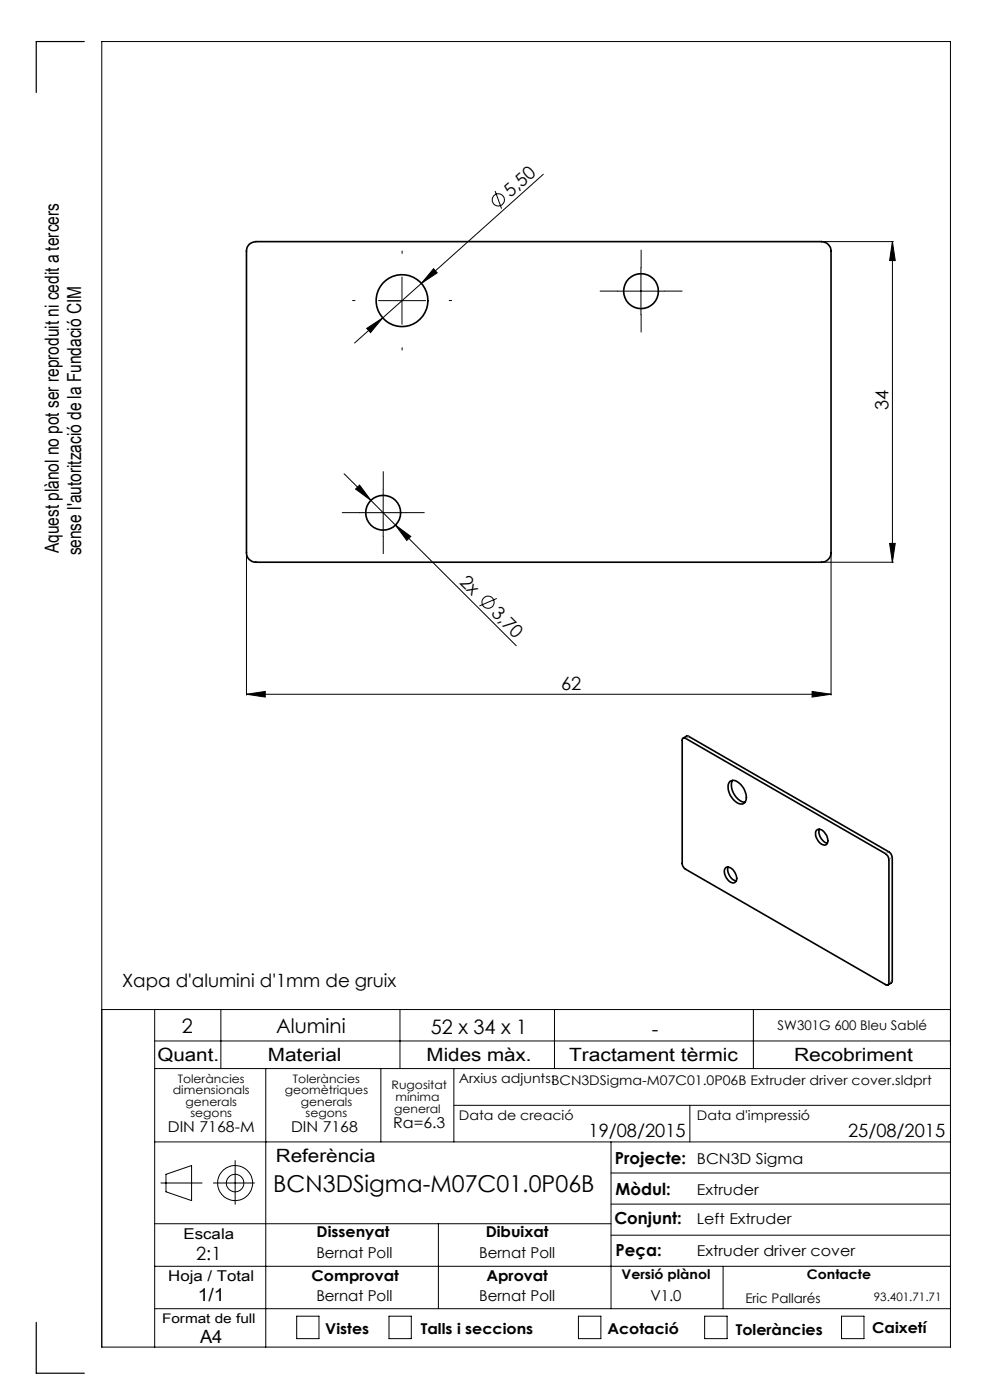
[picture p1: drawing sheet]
<svg xmlns="http://www.w3.org/2000/svg" width="210mm" height="297mm" viewBox="0 0 210 297" stroke-linecap="round" stroke-linejoin="round" font-family="sans-serif">
<g fill="none" stroke="#000" stroke-width=".21">
<path d="M115.3 37l-25.9 23.1M85.3 58.8v10M92 57l.7 .9-3.3 2.2zM105 40.5l1.4 3.8M136 56.8v10M174.5 51.3h15M189.3 51.3l.6 4h-1.2zM189.3 51.3v68M77.8 69.7l3.4-2.3-2.6 3.2zM80.3 63.8h10M81.2 67.4l-6 5.4M89.4 60.1l-8.2 7.3"/>
<path d="M131 61.8h10M52.3 117.5v30M73 100.5l5.7 5.6M75.4 103.7l.9-.8 2.4 3.2zM76.3 108.8h10M78.7 106.1l5.2 5.3M81.3 103.8v10M83.9 111.4l3.2 2.4-.8 .8zM83.9 111.4l25.6 25.6M174.5 119.3h15M176.3 117.5v30M188.7 115.3h1.2l-.6 4z"/>
<path d="M105.4 127l-3.7 1.5M52.3 147.3l4-.6v1.2zM52.3 147.3h124M172.3 146.7l4 .6-4 .6zM21.6 214.2h180M32.8 214.2v71.6M46.8 214.2v12.5M84.8 214.2v12.5M117.6 214.2v12.5M159.8 214.2v12.5M32.8 220.8h168.8M32.8 226.7h168.8"/>
<path d="M56.4 226.7v59.1M80.8 226.7v15.5M96.3 226.7v15.5M96.3 234.5h105.3M146.3 234.5v7.7M32.8 259.6h96.8M32.8 242.2h168.8M34.1 251h8.8M35.2 249.1l5.4-1.8v7.4l-5.4-1.9zM45.3 251h8.7M49.9 246.2v9.3M93 259.6v18"/>
<path d="M129.6 242.2v35.4M129.6 255.4h72M129.6 248.8h72M32.8 277.6h168.8M32.8 268.6h168.8M62.9 279.2h4.8v4.8h-4.8zM82.5 279.2h4.7v4.8h-4.7zM122.7 279.2h4.8v4.8h-4.8zM129.6 262h72M149.5 279.2h4.7v4.8h-4.7zM153.4 268.6v9M178.5 279.2h4.8v4.8h-4.8z"/>
<path d="M21.6 285.8h180v-277h-180v277"/>
<circle cx="105.7" cy="42.4" r="1.3"/>
<circle cx="103.5" cy="127.8" r="1.3"/>
<circle cx="49.9" cy="251" r="3.7"/>
<circle cx="49.9" cy="251" r="1.86"/>
</g>
<path d="M85.3 53.8v-.5M136 56.8v-3.7M75.3 63.8h-.5M85.3 73.8v.5M95.3 63.8h.5M131 61.8h-3.7M136 66.8v3.7M141 61.8h3.7M76.3 108.8h-3.7M81.3 103.8v-3.7M81.3 113.8v3.7M86.3 108.8h3.7" fill="none" stroke="#000" stroke-width=".21" stroke-dasharray="15.2 1.3 1.3 1.3"/>
<path d="M17.9 8.8h-10.2v10.8M7.7 280.5v10.8h10.2" fill="none" stroke="#000" stroke-width=".25"/>
<g fill="#000">
<path d="M189.3 51.3l.6 4h-1.2zM188.7 115.3h1.2l-.6 4z"/>
<path d="M77.8 69.7l.8 .9 2.6-3.2zM92 57l-2.6 3.1 3.3-2.2z"/>
<path d="M76.3 102.9l-.9 .8 3.3 2.4zM83.9 111.4l2.4 3.2 .8-.8z"/>
<path d="M52.3 147.3l4-.6v1.2zM172.3 146.7l4 .6-4 .6z"/>
</g>
<g fill="none" stroke="#000" stroke-width=".35">
<path d="M52.8 51.9l.7-.5 .8-.1h120a2.05 2.05 0 0 1 2 2v64a2.05 2.05 0 0 1-2 2h-120a1.99 1.99 0 0 1-2-2v-64l.1-.8zM144.8 156.7l.3-.2 .3 .1 42.5 24.5a1.6 1.6 0 0 1 .7 1.2v26.2a.42 .42 0 0 1-.2 .4 .42 .42 0 0 1-.5 0l-42.5-24.5a1.6 1.6 0 0 1-.7-1.2zM144.9 156.6l.8-.5 .4 .1 42.5 24.5a1.6 1.6 0 0 1 .7 1.3v26.1l-.2 .4-.8 .4M154.7 165.9a1.47 1.47 0 0 1 2.2 .3 3.3 3.3 0 0 1 1 4.1 1.68 1.68 0 0 1-2.2-.5 3.5 3.5 0 0 1-1-3.9zM155.4 165.6a3.6 3.6 0 0 0 2.6 4.6M173.2 176.1a1.22 1.22 0 0 1 1.8 .7 1.87 1.87 0 0 1 .2 2.4 2.01 2.01 0 0 1-2.1-1.7l-.1-.9zM173.8 175.9a2.51 2.51 0 0 0 1.7 3M153.9 184.1a1.41 1.41 0 0 1 2 1 1.43 1.43 0 0 1-.2 2.2 2.3 2.3 0 0 1-1.8-3.2zM154.4 183.9a2.55 2.55 0 0 0 1.8 3"/>
<circle cx="85.3" cy="63.8" r="5.5"/>
<circle cx="136" cy="61.8" r="3.7"/>
<circle cx="81.3" cy="108.8" r="3.7"/>
</g>
<path d="M145.5 156.6l.5-.3M188 181.1l.5-.3M188.7 182.3l.5-.3M188.7 208.4l.5-.3" fill="none" stroke="#808080" stroke-width=".21" stroke-dasharray="6.3 1.3 1.3 1.3 1.3 1.3"/>
<text font-size="4.9" x="58" y="253">BCN3DSigma-M07C01.0P06B</text>
<g font-size="4.2">
<text x="38.6" y="219">2</text>
<text x="58.6" y="219.2">Alumini</text>
<text x="91.4" y="219.4">52 x 34 x 1</text>
<text x="138.3" y="219.7">-</text>
</g>
<g font-size="4.1">
<text x="12.5" y="117.4" transform="rotate(-90 12.5 117.4)">Aquest plànol no pot ser reproduit ni cedit a tercers</text>
<text x="17.2" y="117.8" transform="rotate(-90 17.2 117.8)">sense l'autorització de la Fundació CIM</text>
</g>
<g font-size="3.9">
<text x="108.3" y="42.1" transform="rotate(-42 108.3 42.1)">5,50</text>
<text x="188.5" y="87" transform="rotate(-90 188.5 87)">34</text>
<text x="97.3" y="123.6" transform="rotate(45 97.3 123.6)">2x</text>
<text x="104" y="130.3" transform="rotate(45 104 130.3)">3,70</text>
<text x="119" y="146.4">62</text>
<text x="25.9" y="209.4">Xapa d'alumini d'1mm de gruix</text>
<text x="33.4" y="225">Quant.</text>
<text x="56.8" y="225">Material</text>
<text x="90.5" y="225">Mides màx.</text>
<text x="120.7" y="225">Tractament tèrmic</text>
<text x="168.4" y="225">Recobriment</text>
<text x="124.8" y="241.3">19/08/2015</text>
<text x="179.9" y="241.3">25/08/2015</text>
<text x="58.5" y="246.5">Referència</text>
<text x="41.6" y="267.2">2:1</text>
<text x="41.9" y="276.1">1/1</text>
<text x="42.4" y="284.9">A4</text>
</g>
<g font-size="3.5">
<text x="130.5" y="246.8">Projecte:</text>
<text x="130.6" y="253.4">Mòdul:</text>
<text x="130.3" y="259.8">Conjunt:</text>
<text x="130.6" y="266.4">Peça:</text>
</g>
<g font-size="3.2">
<text x="83.4" y="239.3">Ra=6.3</text>
<text x="35.6" y="240.1">DIN 7168-M</text>
<text x="61.7" y="240.1">DIN 7168</text>
<text x="147.8" y="246.8">BCN3D Sigma</text>
<text x="147.8" y="253.4">Extruder</text>
<text x="38.9" y="262.9">Escala</text>
<text x="67.2" y="262.5">Dissenyat</text>
<text x="103" y="262.5">Dibuixat</text>
<text x="147.8" y="259.8">Left Extruder</text>
<text x="67.1" y="266.8">Bernat Poll</text>
<text x="101.6" y="266.8">Bernat Poll</text>
<text x="147.8" y="266.4">Extruder driver cover</text>
<text x="35.7" y="271.7">Hoja / Total</text>
<text x="66.1" y="271.7">Comprovat</text>
<text x="103.2" y="271.7">Aprovat</text>
<text x="67.1" y="276.1">Bernat Poll</text>
<text x="101.6" y="276.1">Bernat Poll</text>
<text x="138" y="276.1">V1.0</text>
<text x="69" y="283.1">Vistes</text>
<text x="89.3" y="283.1">Talls i seccions</text>
<text x="128.8" y="283.1">Acotació</text>
<text x="156.1" y="283.2">Toleràncies</text>
<text x="185" y="282.8">Caixetí</text>
</g>
<g font-size="2.8">
<text x="165" y="218.6">SW301G 600 Bleu Sablé</text>
<text x="97.3" y="229.6">Arxius adjunts:BCN3DSigma-M07C01.0P06B Extruder driver cover.sldprt</text>
<text x="97.3" y="237.7">Data de creació</text>
<text x="147.8" y="237.7">Data d'impressió</text>
<text x="131.8" y="271.4">Versió plànol</text>
<text x="171.2" y="271.4">Contacte</text>
<text x="34.4" y="280.7">Format de full</text>
<text x="158.1" y="276.3">Eric Pallarés</text>
</g>
<g font-size="2.5">
<text x="36.7" y="232.1">dimensionals</text>
<text x="37.7" y="229.6">Toleràncies</text>
<text x="60.4" y="232.1">geomètriques</text>
<text x="62.1" y="229.6">Toleràncies</text>
<text x="83.1" y="231">Rugositat</text>
<text x="83.9" y="233.5">mínima</text>
<text x="39.4" y="234.6">generals</text>
<text x="40.4" y="237.1">segons</text>
<text x="63.8" y="234.6">generals</text>
<text x="64.8" y="237.1">segons</text>
<text x="83.6" y="236.2">general</text>
<text x="185.4" y="276.1">93.401.71.71</text>
</g>
</svg>
